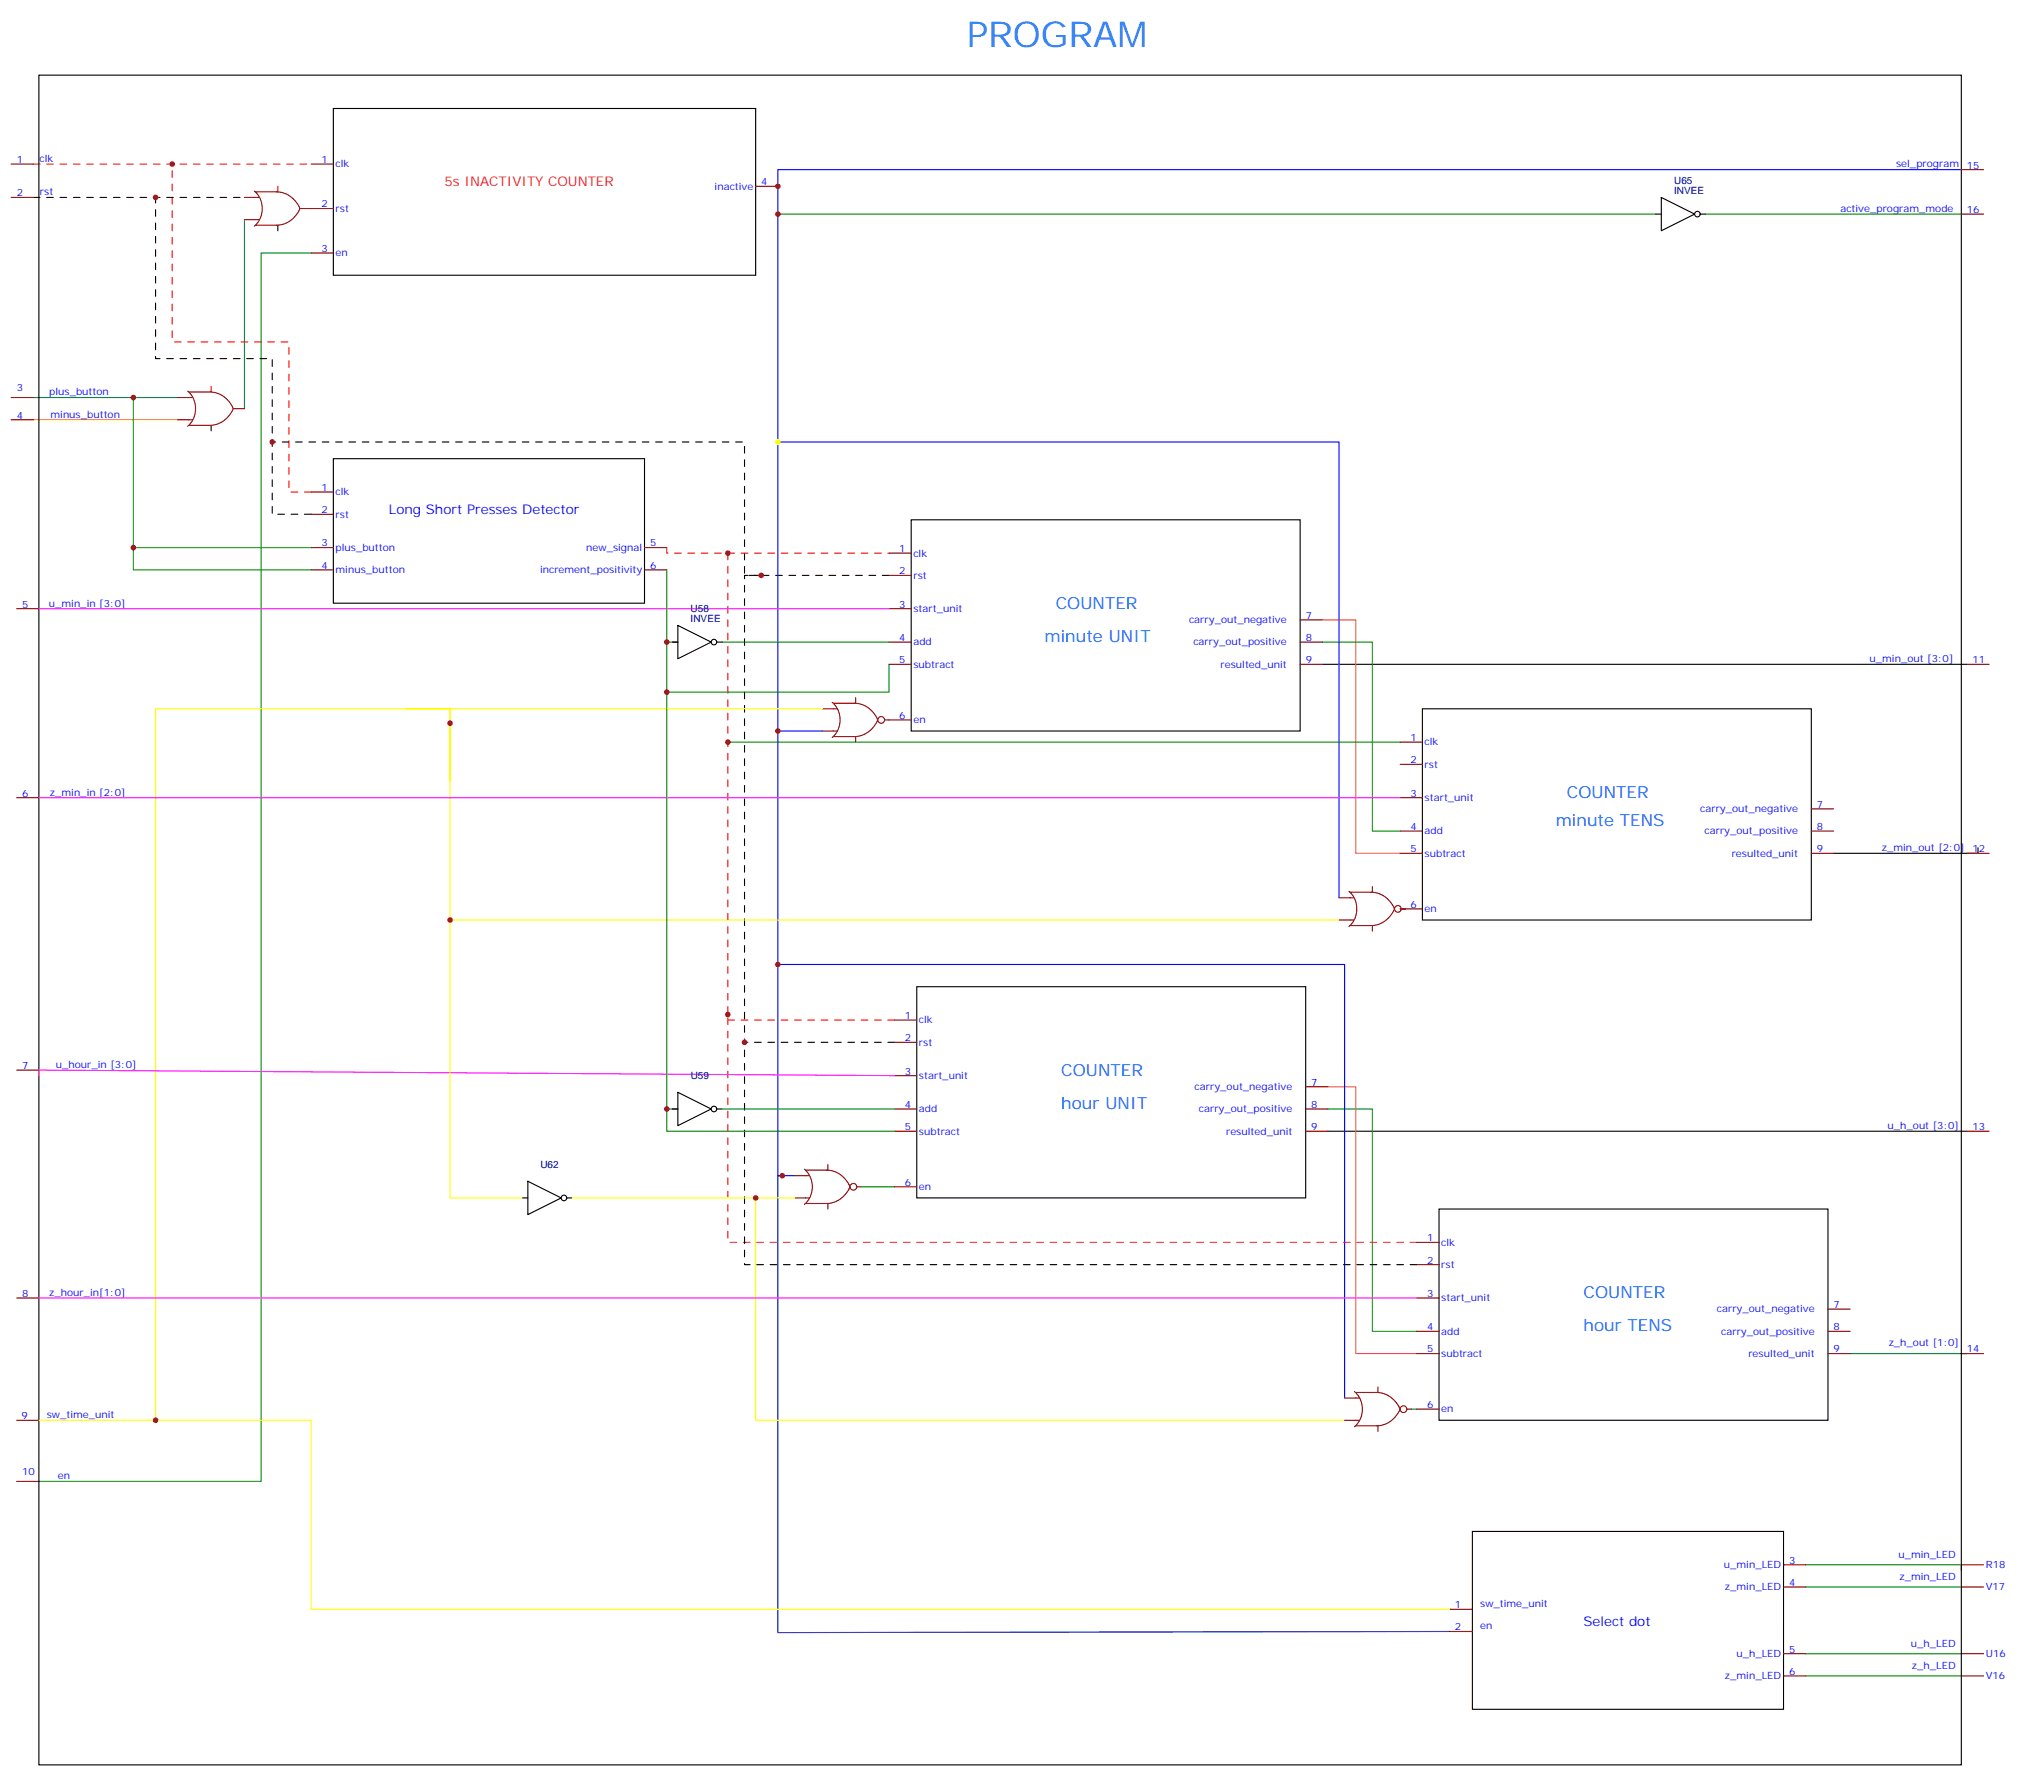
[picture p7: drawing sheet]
<svg xmlns="http://www.w3.org/2000/svg" width="642mm" height="564mm" viewBox="0 0 642 564" stroke-linecap="round" stroke-linejoin="round" font-family="sans-serif">
<g fill="none" stroke="#008700" stroke-width=".35">
<path d="M77.6 69.7v60M246.9 67.9h278.7M541.5 67.9h81.2M98.8 80.3h-15.9v389.8h-70.6M10.6 126.2h45.8M42.3 126.2v47.6h56.5M42.3 173.8v7h56.5M211.7 180.8v23h3.5M211.7 203.8v15.8h70.5v-8.8M211.7 219.6v132.3M229.3 203.8h52.9M419.8 203.8h15.9v59.9h8.8"/>
<path d="M231.1 235.5h213.4M444.5 288.4h1.8M215.2 351.9h-3.5v7.1h72.3M229.3 351.9h54.7M421.6 351.9h14.1v70.6h14.1M273.4 376.6h10.6M587.4 429.5h37h-1.7M448 447.2h1.8M573.3 496.6h49.4v1.7M573.3 503.6h49.4M573.3 531.8h49.4M573.3 524.8h49.4"/>
</g>
<g fill="none" stroke="#870000" stroke-width=".35">
<path d="M3.5 52.1h7.1M98.8 52.1h7M239.9 59.1h7M622.7 53.8h7M3.5 62.7h7.1M77.6 62.7h3.5M77.6 69.7h3.5M95.2 66.2h10.6M622.7 67.9h7M98.8 80.3h7M3.5 126.2h7.1M3.5 133.2h7.1"/>
<path d="M56.4 126.2h3.6M56.4 133.2h3.6M74.1 129.7h3.5M98.8 156.1h7M98.8 163.2h7M98.8 173.8h7M204.6 173.8h7.1M282.2 175.5h7.1M5.3 193.2h7M98.8 180.8h7M204.6 180.8h7.1M282.2 193.2h7.1"/>
<path d="M282.2 182.6h7.1M412.7 196.7h7.1M282.2 210.8h7.1M282.2 203.8h7.1M412.7 210.8h7.1M412.7 203.8h7.1M624.4 210.8h7.1M261.1 224.9h4.5M261.1 232h4.5M264.2 222.9a7.4 7.4 0 0 1 0 11.1M264.6 223.2h6.7a8.2 8.2 0 0 1 7 4.5M271.6 221.4v1.8"/>
<path d="M271.6 233.8v1.7M278.3 229.2a8.2 8.2 0 0 1-7 4.6h-6.7M280.8 228.5h8.5M444.5 235.5h7.1M5.3 253.2h7M444.5 253.2h7.1M444.5 242.6h7.1M575 256.7h7.1M444.5 270.8h7.1M444.5 263.7h7.1M575 270.8h7.1M575 263.7h7.1"/>
<path d="M624.4 270.8h7.1M425.1 284.9h4.6M425.1 292h4.6M428.2 282.9a7.4 7.4 0 0 1 0 11.1M428.6 283.1h6.7a8.2 8.2 0 0 1 7.1 4.6M435.7 281.4v1.7M435.7 293.7v1.8M442.4 289.2a8.2 8.2 0 0 1-7.1 4.5h-6.7M444.5 288.4h7.1M5.3 339.6h7M284 323.7h7M284 330.8h7"/>
<path d="M284 359h7M284 351.9h7M284 341.3h7M414.5 359h7.1M414.5 351.9h7.1M414.5 344.9h7.1M624.4 359h7.1M252.2 373.1h4.6M255.4 371a7.4 7.4 0 0 1 0 11.2M255.8 371.3h6.7a8.2 8.2 0 0 1 7 4.6M262.8 369.6v1.7M269.5 377.4a8.2 8.2 0 0 1-7 4.5h-6.7"/>
<path d="M272 376.6h1.4M284 376.6h7M252.2 380.2h4.6M262.8 381.9v1.8M449.8 394.3h7M5.3 411.9h7M449.8 411.9h7M449.8 401.3h7M580.3 415.4h7.1M449.8 429.5h7M449.8 422.5h7M580.3 429.5h7.1"/>
<path d="M580.3 422.5h7.1M622.7 429.5h7M5.3 450.7h7M426.9 443.7h4.5M426.9 450.7h4.5M430 441.6a7.4 7.4 0 0 1 0 11.2M430.4 441.9h6.7a8.2 8.2 0 0 1 7 4.5M437.4 440.1v1.8M437.4 452.5v1.7M444.1 447.9a8.2 8.2 0 0 1-7 4.6h-6.7M446.6 447.2h1.4M449.8 447.2h7"/>
<path d="M5.3 470.1h7M566.2 496.6h7.1M622.7 496.6h7M460.4 510.7h7M460.4 517.7h7M566.2 503.6h7.1M622.7 503.6h7M566.2 531.8h7.1M566.2 524.8h7.1M622.7 531.8h7M622.7 524.8h7"/>
<circle cx="279.8" cy="228.5" r="1.06"/>
<circle cx="443.8" cy="288.4" r="1.06"/>
<circle cx="270.9" cy="376.6" r="1.06"/>
<circle cx="445.6" cy="447.2" r="1.06"/>
</g>
<path d="M248.4 373.1h-1.5v145l213.5-.4" fill="none" stroke="#009" stroke-width=".35"/>
<path d="M261.1 224.9h-132.3h14.1v4.6v-4.6h-93.5v225.8h49.4v60h361.6M142.9 247.9v-19.4v63.5h282.2M142.9 292v88.2h22.9M181.7 380.2h70.5M239.9 380.2v70.5h187M12.3 450.7h37.1" fill="none" stroke="#ff0" stroke-width=".35"/>
<g fill="none" stroke="#000" stroke-width=".35">
<path d="M12.3 23.8h610.4v536.3h-610.4zM105.8 34.4h134.1v52.9h-134.1zM88.2 71.5v1.7M525.6 67.9h1.8M527.4 62.7l10.6 5.2-10.6 5.3zM539.8 67.9h1.7M67 135v1.7M105.8 145.6h98.8v45.8h-98.8zM289.3 165h123.4v67h-123.4zM215.2 198.5l10.6 5.3-10.6 5.3zM213.4 203.8h1.8M227.5 203.8h1.8"/>
<path d="M419.8 210.8h204.6M451.6 224.9h123.4v67.1h-123.4zM627.9 269v1.8h-45.8M291 313.1h123.5v67.1h-123.5zM213.4 351.9h1.8M215.2 346.6l10.6 5.3-10.6 5.3zM227.5 351.9h1.8M421.6 359h202.8M167.6 374.9l10.6 5.3-10.6 5.2zM165.8 380.2h1.8M179.9 380.2h1.8M456.8 383.7h123.5v67h-123.5z"/>
<path d="M467.4 486h98.8v56.4h-98.8z"/>
<circle cx="538.9" cy="67.9" r=".88"/>
<circle cx="226.7" cy="203.8" r=".88"/>
<circle cx="226.7" cy="351.9" r=".88"/>
<circle cx="179" cy="380.2" r=".88"/>
</g>
<path d="M419.8 196.7h10.6v74.1h14.1M421.6 344.9h8.8v84.6h19.4" fill="none" stroke="#f63" stroke-width=".35"/>
<path d="M622.7 53.8h-375.8v178.2h14.2M246.9 140.3h178.2v144.6M246.9 232v141.1h5.3M246.9 306.1h180v137.6" fill="none" stroke="#00f" stroke-width=".35"/>
<path d="M80.7 60.6a7.4 7.4 0 0 1 0 11.2M81.1 60.9h6.7a8.2 8.2 0 0 1 7.4 5.3 8.2 8.2 0 0 1-7.4 5.3h-6.7M81.1 69.7h1.1M81.1 62.7h1.1M59.6 124.1a7.4 7.4 0 0 1 0 11.2M60 124.4h6.7a8.2 8.2 0 0 1 7.3 5.3 8.2 8.2 0 0 1-7.3 5.3h-6.7M60 133.2h1M60 126.2h1M278.3 227.8a1.07 1.07 0 0 1 0 1.4M442.4 287.7a1.07 1.07 0 0 1 0 1.4M269.5 375.9a1.07 1.07 0 0 1 0 1.4M444.1 446.5a1.07 1.07 0 0 1 0 1.4" fill="none" stroke="#a10000" stroke-width=".35"/>
<path d="M98.8 163.2h-12.4v-49.4h-37v-51.1M282.2 182.6h-45.8v-42.3h-150M284 330.8h-47.6v-148.2h5.3M449.8 401.3h-213.4v-70.5" fill="none" stroke="#000" stroke-width=".35" stroke-dasharray="2.1 2.1"/>
<path d="M98.8 156.1h-7.1v-47.6h-37v-56.4M211.7 173.8v1.7h70.5M284 323.7h-52.9v-148.2M449.8 394.3h-218.7v-72.4" fill="none" stroke="#f00" stroke-width=".35" stroke-dasharray="2.1 2.1"/>
<path d="M10.6 62.7h67" fill="none" stroke="#300" stroke-width=".35" stroke-dasharray="2.1 2.1"/>
<path d="M88.2 59.1v1.8M67 122.6v1.8" fill="none" stroke="#f00" stroke-width=".35"/>
<path d="M10.6 52.1h88.2" fill="none" stroke="#f03" stroke-width=".35" stroke-dasharray="2.1 2.1"/>
<path d="M10.6 133.2h45.8" fill="none" stroke="#f90" stroke-width=".35"/>
<path d="M12.3 193.2h269.9M12.3 253.2h432.2M12.3 341.3v-1.7l271.7 1.7M12.3 411.9h437.5" fill="none" stroke="#f0f" stroke-width=".35"/>
<g fill="#c00">
<circle cx="248.4" cy="373.1" r=".88"/>
<circle cx="246.9" cy="306.1" r=".88"/>
<circle cx="246.9" cy="232" r=".88"/>
<circle cx="241.7" cy="182.6" r=".88"/>
<circle cx="86.4" cy="140.3" r=".88"/>
</g>
<circle cx="246.9" cy="140.3" r=".88" fill="#ff0"/>
<g fill="#c00">
<circle cx="231.1" cy="321.9" r=".88"/>
<circle cx="231.1" cy="175.5" r=".88"/>
<circle cx="49.4" cy="62.7" r=".88"/>
<circle cx="54.7" cy="52.1" r=".88"/>
<circle cx="49.4" cy="450.7" r=".88"/>
<circle cx="236.4" cy="330.8" r=".88"/>
<circle cx="231.1" cy="235.5" r=".88"/>
<circle cx="211.7" cy="203.8" r=".88"/>
<circle cx="211.7" cy="219.6" r=".88"/>
<circle cx="211.7" cy="351.9" r=".88"/>
<circle cx="42.3" cy="126.2" r=".88"/>
<circle cx="42.3" cy="173.8" r=".88"/>
<circle cx="142.9" cy="229.5" r=".88"/>
<circle cx="239.9" cy="380.2" r=".88"/>
<circle cx="142.9" cy="292" r=".88"/>
<circle cx="246.9" cy="67.9" r=".88"/>
<circle cx="246.9" cy="59.1" r=".88"/>
</g>
<text font-size="11.3" fill="#09f" x="306.9" y="15">PROGRAM</text>
<g font-size="5.3" fill="#06f">
<text x="335.1" y="193.2">COUNTER</text>
<text x="331.6" y="203.8">minute UNIT</text>
<text x="497.4" y="253.2">COUNTER</text>
<text x="493.9" y="262">minute TENS</text>
<text x="336.9" y="341.3">COUNTER</text>
<text x="336.9" y="351.9">hour UNIT</text>
<text x="502.7" y="411.9">COUNTER</text>
<text x="502.7" y="422.5">hour TENS</text>
</g>
<text font-size="4.2" fill="#f03" x="141.1" y="59.1">5s INACTIVITY COUNTER</text>
<g font-size="4.2" fill="#00f">
<text x="123.5" y="163.2">Long Short Presses Detector</text>
<text x="502.7" y="516">Select dot</text>
</g>
<g font-size="3.2" fill="#00f">
<text x="5.3" y="51.7">1</text>
<text x="12.5" y="51.4">clk</text>
<text x="102.1" y="51.7">1</text>
<text x="106.5" y="53.1">clk</text>
<text x="601.9" y="53.1">sel_program</text>
<text x="624.4" y="53.5">15</text>
<text x="241.7" y="58.8">4</text>
<text x="5.3" y="62.3">2</text>
<text x="12.7" y="61.9">rst</text>
<text x="102.1" y="65.8">2</text>
<text x="226.9" y="60.2">inactive</text>
<text x="106.5" y="67.2">rst</text>
<text x="584.3" y="67.2">active_program_mode</text>
<text x="624.4" y="67.6">16</text>
<text x="102.1" y="79.9">3</text>
<text x="106.5" y="81.4">en</text>
<text x="5.3" y="124">3</text>
<text x="15.6" y="125.4">plus_button</text>
<text x="5.3" y="132.9">4</text>
<text x="16" y="132.5">minus_button</text>
<text x="102.1" y="155.8">1</text>
<text x="106.5" y="157.2">clk</text>
<text x="102.1" y="162.8">2</text>
<text x="106.5" y="164.3">rst</text>
<text x="102.1" y="173.4">3</text>
<text x="206.4" y="173.4">5</text>
<text x="106.5" y="174.8">plus_button</text>
<text x="186.1" y="174.8">new_signal</text>
<text x="285.5" y="175.2">1</text>
<text x="290" y="176.6">clk</text>
<text x="102.1" y="180.5">4</text>
<text x="106.5" y="181.9">minus_button</text>
<text x="171.5" y="181.9">increment_positivity</text>
<text x="206.4" y="180.5">6</text>
<text x="285.5" y="182.2">2</text>
<text x="290" y="183.7">rst</text>
<text x="7.1" y="192.8">5</text>
<text x="15.5" y="192.5">u_min_in [3:0]</text>
<text x="285.5" y="192.8">3</text>
<text x="290" y="194.2">start_unit</text>
<text x="377.5" y="197.8">carry_out_negative</text>
<text x="414.5" y="196.4">7</text>
<text x="285.5" y="203.4">4</text>
<text x="414.5" y="203.4">8</text>
<text x="290" y="204.8">add</text>
<text x="378.9" y="204.8">carry_out_positive</text>
<text x="285.5" y="210.5">5</text>
<text x="290" y="211.9">subtract</text>
<text x="387.5" y="211.9">resulted_unit</text>
<text x="414.5" y="210.5">9</text>
<text x="593.5" y="210.1">u_min_out [3:0]</text>
<text x="626.2" y="210.5">11</text>
<text x="285.5" y="228.1">6</text>
<text x="290" y="229.5">en</text>
<text x="447.8" y="235.2">1</text>
<text x="452.3" y="236.6">clk</text>
<text x="447.8" y="242.2">2</text>
<text x="452.3" y="243.6">rst</text>
<text x="7.1" y="252.8">6</text>
<text x="15.9" y="252.4">z_min_in [2:0]</text>
<text x="447.8" y="252.8">3</text>
<text x="452.3" y="254.2">start_unit</text>
<text x="539.8" y="257.7">carry_out_negative</text>
<text x="576.8" y="256.3">7</text>
<text x="447.8" y="263.4">4</text>
<text x="576.8" y="263.4">8</text>
<text x="452.3" y="264.8">add</text>
<text x="541.1" y="264.8">carry_out_positive</text>
<text x="447.8" y="270.4">5</text>
<text x="452.3" y="271.9">subtract</text>
<text x="549.8" y="271.9">resulted_unit</text>
<text x="576.8" y="270.4">9</text>
<text x="597.4" y="270.1">z_min_out [2:0]</text>
<text x="626.2" y="270.4">12</text>
<text x="447.8" y="288.1">6</text>
<text x="452.3" y="289.5">en</text>
<text x="287.3" y="323.4">1</text>
<text x="291.7" y="324.8">clk</text>
<text x="287.3" y="330.4">2</text>
<text x="291.7" y="331.8">rst</text>
<text x="7.1" y="339.2">7</text>
<text x="17.7" y="338.9">u_hour_in [3:0]</text>
<text x="287.3" y="341">3</text>
<text x="291.7" y="342.4">start_unit</text>
<text x="379.3" y="345.9">carry_out_negative</text>
<text x="416.3" y="344.5">7</text>
<text x="287.3" y="351.6">4</text>
<text x="291.7" y="353">add</text>
<text x="380.6" y="353">carry_out_positive</text>
<text x="416.3" y="351.6">8</text>
<text x="287.3" y="358.6">5</text>
<text x="416.3" y="358.6">9</text>
<text x="599.2" y="358.3">u_h_out [3:0]</text>
<text x="626.2" y="358.6">13</text>
<text x="291.7" y="360">subtract</text>
<text x="389.2" y="360">resulted_unit</text>
<text x="287.3" y="376.3">6</text>
<text x="291.7" y="377.7">en</text>
<text x="453.1" y="393.9">1</text>
<text x="457.6" y="395.3">clk</text>
<text x="453.1" y="401">2</text>
<text x="457.6" y="402.4">rst</text>
<text x="7.1" y="411.6">8</text>
<text x="15.6" y="411.2">z_hour_in[1:0]</text>
<text x="453.1" y="411.6">3</text>
<text x="457.6" y="413">start_unit</text>
<text x="545.1" y="416.5">carry_out_negative</text>
<text x="582.1" y="415.1">7</text>
<text x="453.1" y="422.1">4</text>
<text x="457.6" y="423.5">add</text>
<text x="546.4" y="423.5">carry_out_positive</text>
<text x="582.1" y="422.1">8</text>
<text x="453.1" y="429.2">5</text>
<text x="457.6" y="430.6">subtract</text>
<text x="555" y="430.6">resulted_unit</text>
<text x="582.1" y="429.2">9</text>
<text x="599.6" y="427.1">z_h_out [1:0]</text>
<text x="624.4" y="429.2">14</text>
<text x="453.1" y="446.8">6</text>
<text x="457.6" y="448.2">en</text>
<text x="6.8" y="450.4">9</text>
<text x="14.8" y="450">sw_time_unit</text>
<text x="7.1" y="468">10</text>
<text x="18.3" y="469.4">en</text>
<text x="547.3" y="497.6">u_min_LED</text>
<text x="568" y="496.2">3</text>
<text x="602.7" y="494.5">u_min_LED</text>
<text x="630.4" y="497.6">R18</text>
<text x="568" y="503.3">4</text>
<text x="603" y="501.5">z_min_LED</text>
<text x="469.9" y="510">sw_time_unit</text>
<text x="547.6" y="504.7">z_min_LED</text>
<text x="630.4" y="504.7">V17</text>
<text x="461.9" y="510.3">1</text>
<text x="461.9" y="517.4">2</text>
<text x="469.9" y="517">en</text>
<text x="551.2" y="525.9">u_h_LED</text>
<text x="568" y="524.4">5</text>
<text x="606.6" y="522.7">u_h_LED</text>
<text x="630.4" y="525.9">U16</text>
<text x="547.6" y="532.9">z_min_LED</text>
<text x="568" y="531.5">6</text>
<text x="607" y="529.7">z_h_LED</text>
<text x="630.4" y="532.9">V16</text>
</g>
<g font-size="3.2" fill="#000080">
<text x="531.5" y="58.5">U65</text>
<text x="531.5" y="61.6">INVEE</text>
<text x="219.3" y="197.4">INVEE</text>
<text x="219.3" y="194.2">U58</text>
<text x="219.3" y="342.5">U59</text>
<text x="171.6" y="370.8">U62</text>
</g>
</svg>
